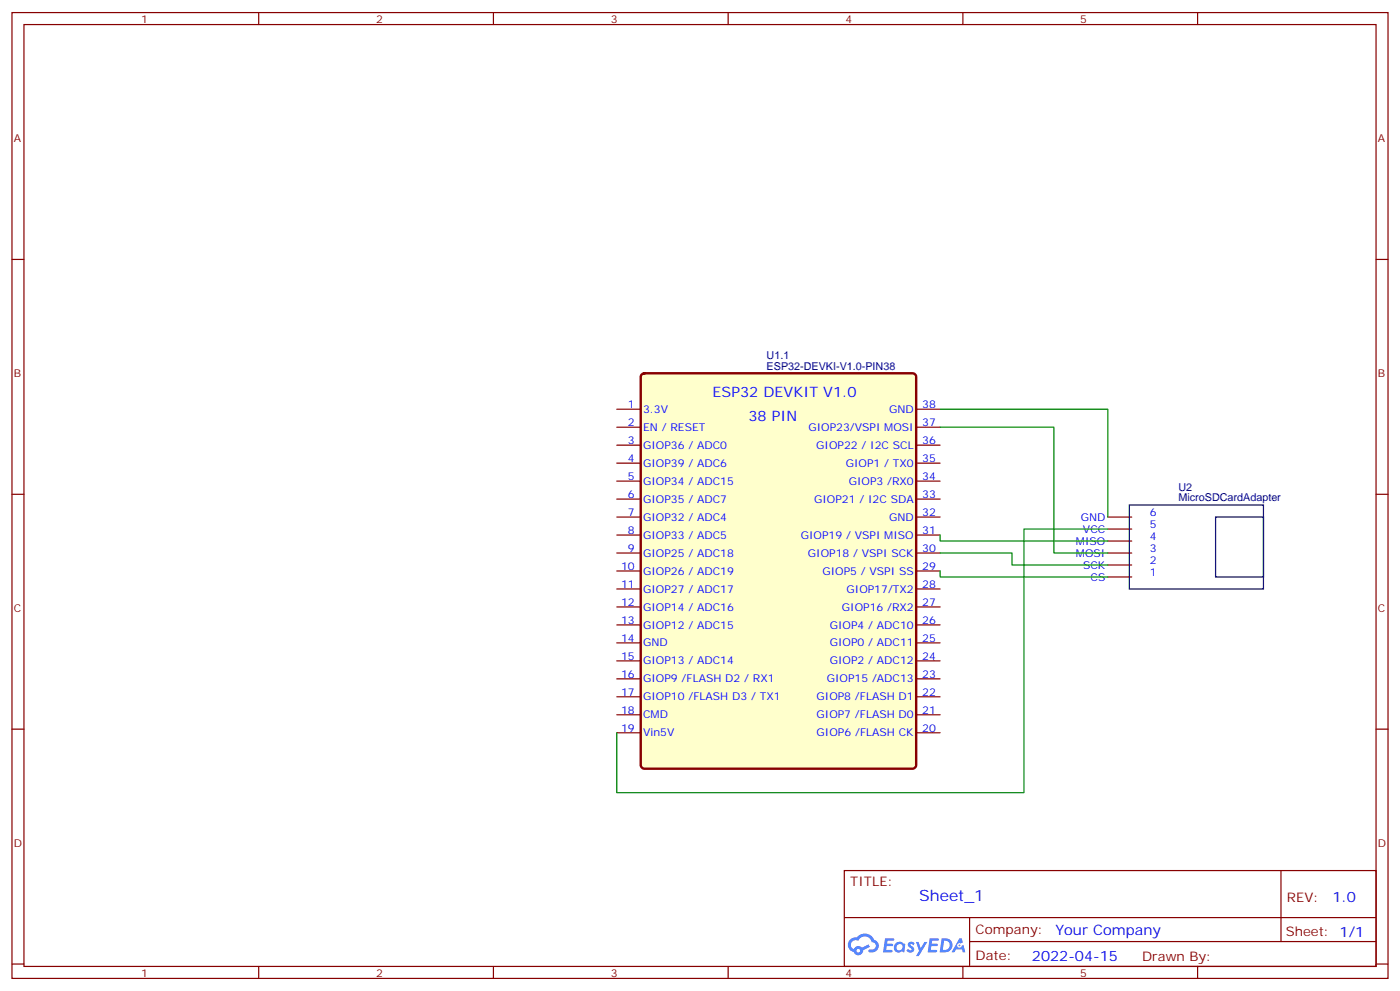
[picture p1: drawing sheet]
<svg xmlns="http://www.w3.org/2000/svg" width="412mm" height="292mm" viewBox="0 0 412 292" stroke-linecap="round" stroke-linejoin="round" font-family="sans-serif">
<g fill="none" stroke="#870000" stroke-width=".35">
<path d="M3.5 3.7h405.4v284.3h-405.4zM7.1 7.2h398.2v277.3h-398.2zM76.2 3.7v3.5M145.3 3.7v3.5M214.5 3.7v3.5M283.6 3.7v3.5M352.8 3.7v3.5M3.5 76.4h3.6M405.3 76.4h3.6M3.5 145.5h3.6M405.3 145.5h3.6M3.5 214.7h3.6"/>
<path d="M405.3 214.7h3.6M248.7 256.3h156.6v28.2h-156.6zM377.3 256.3v20.9M248.7 270.1h156.5M285.6 277.2h119.6M285.6 270.1v14.2M3.5 283.8h3.6M76.2 284.5v3.5M145.3 284.5v3.5M214.5 284.5v3.5M283.6 284.5v3.5M352.8 284.5v3.5"/>
<path d="M405.3 283.8h3.6"/>
</g>
<g fill="#5487ff">
<path d="M267.7 277.5a1.22 1.22 0 0 1 1.7 .2l-.4 .6a.47 .47 0 0 0-.3-.4 .47 .47 0 0 0-.5 .2l.1 .2a1.14 1.14 0 0 1 .8 1.8 1.14 1.14 0 0 1-1.9 0l-.2-.2 .5-.6 .7 .5a.29 .29 0 0 0 .3-.3 .29 .29 0 0 0-.2-.3 1.04 1.04 0 0 1-.6-1.7z"/>
<path d="M260.7 276.2h2.4l.3 .2-.2 .5-1.8 .1-.1 .8h1.5l.3 .4-.3 .4h-1.6l-.2 1.1h1.7l.2 .3-.2 .3-2.6 .1z"/>
<path d="M273.8 276.2h2.4l.3 .2-.1 .5-1.8 .1-.2 .8h1.6l.3 .4-.4 .4-1.6-.1-.1 1.1 1.7 .1 .2 .3-.2 .3-2.6 .1z"/>
<path d="M282.6 276.2h.7l.3 1.3-.6 .3a.69 .69 0 0 0-1 .3 .69 .69 0 0 0 .4 .9 .69 .69 0 0 0 .9-.6l.5-.2 .6 2.2h-.8l-.2-.9h-1.8l-.5 .9h-.8z"/>
<path d="M269.8 277.3h.8l.6 1.8 1.1-1.8h.9l-2.6 4.2h-.8l.9-1.5z"/>
<path d="M277.4 276.2l-.6 4.2h1.3a2.11 2.11 0 0 0 2.5-2.1 2.11 2.11 0 0 0-2.5-2.1zM278.1 277a1.39 1.39 0 0 1 1.7 1.4 1.39 1.39 0 0 1-1.8 1.2h-.3z"/>
<path d="M263.7 277.8a1.54 1.54 0 0 0-.1 2.2 1.54 1.54 0 0 0 2.2 .1l.6 .3 .3-2.3-.2-.3h-.4a1.49 1.49 0 0 0-2.4 0zM264 278.8a.94 .94 0 0 1 1.8 0 .94 .94 0 0 1-1.8 0z"/>
<path d="M250.4 276.6a2.18 2.18 0 0 0 1.1 3.7 1.44 1.44 0 0 0 1.6 .9 1.44 1.44 0 0 0 1.2-1.4l2-1.1-.5-.7-1.9 1a1.47 1.47 0 0 0-2.4 .4 1.39 1.39 0 0 1-.7-1.9 1.39 1.39 0 0 1 2-.5 2.12 2.12 0 0 1 2.2-1.3 2.12 2.12 0 0 1 1.9 1.7 1.14 1.14 0 0 1 1.1 1.4 1.14 1.14 0 0 1-1.7 .7 .43 .43 0 0 0-.5 .4 .43 .43 0 0 0 .4 .5 1.98 1.98 0 0 0 2.5-1.2 1.98 1.98 0 0 0-1.2-2.6 3.1 3.1 0 0 0-5.3-.6l-.9 .1zM252.3 279.9a.55 .55 0 0 1 1.1 0 .55 .55 0 0 1-1.1 0z"/>
<circle cx="282.6" cy="278.3" r=".26"/>
</g>
<path d="M189 110.3l.8-.4h79l.9 .4 .2 .6v114.3l-.5 .9-.6 .2h-79l-.9-.5-.2-.6v-114.3z" fill="#ffc" stroke="#870000" stroke-width=".71"/>
<g fill="none" stroke="#870000" stroke-width=".35">
<path d="M181.7 120.5h7M181.7 125.8h7M181.7 131.1h7M181.7 136.3h7M269.9 120.5h7M269.9 125.8h7M269.9 131.1h7M269.9 136.3h7M181.7 141.6h7M181.7 146.9h7M181.7 152.2h7M181.7 157.5h7"/>
<path d="M269.9 141.6h7M269.9 146.9h7M269.9 152.2h7M269.9 157.5h7M326.3 152.2h7.1M326.3 159.3h7.1M326.3 155.8h7.1M181.7 162.8h7M181.7 168.1h7M181.7 173.4h7M181.7 178.7h7M269.9 162.8h7"/>
<path d="M269.9 168.1h7M269.9 173.4h7M269.9 178.7h7M326.3 162.8h7.1M326.3 169.9h7.1M326.3 166.3h7.1M181.7 184h7M181.7 189.3h7M181.7 194.6h7M181.7 199.8h7M269.9 184h7M269.9 189.3h7"/>
<path d="M269.9 194.6h7M269.9 199.8h7M181.7 205.1h7M181.7 210.4h7M181.7 215.7h7M269.9 205.1h7M269.9 210.4h7M269.9 215.7h7"/>
</g>
<path d="M332.7 148.7h39.5v24.7h-39.5zM358.1 152.2h14.1v17.7h-14.1z" fill="none" stroke="#000" stroke-width=".35"/>
<path d="M276.9 120.5h49.4v31.7M276.9 125.8h33.5v37h15.9M276.9 157.5v1.8h49.4M326.3 155.8h-24.7v77.6h-119.9v-17.7M276.9 162.8h21.2v3.5h28.2M276.9 168.1v1.8h49.4" fill="none" stroke="#008700" stroke-width=".35"/>
<text font-size="4.6" fill="#00f" x="270.8" y="265.3">Sheet_1</text>
<g font-size="4.2" fill="#00f">
<text x="209.9" y="116.9">ESP32 DEVKIT V1.0</text>
<text x="220.5" y="124">38 PIN</text>
<text x="392.5" y="265.6">1.0</text>
<text x="310.9" y="275.1">Your Company</text>
<text x="304" y="282.9">2022-04-15</text>
</g>
<g font-size="3.9" fill="#800">
<text x="250.5" y="260.9">TITLE:</text>
<text x="379.1" y="265.6">REV:</text>
<text x="287.4" y="275.1">Company:</text>
<text x="378.7" y="275.7">Sheet: 1/1</text>
<text x="287.4" y="282.8">Date:</text>
<text x="336.4" y="282.8">Drawn By:</text>
</g>
<g font-size="3.2" fill="#800">
<text x="41.6" y="6.7">1</text>
<text x="110.8" y="6.7">2</text>
<text x="179.9" y="6.7">3</text>
<text x="249.1" y="6.7">4</text>
<text x="318.2" y="6.7">5</text>
<text x="4.1" y="41.8">A</text>
<text x="405.9" y="41.8">A</text>
<text x="4.1" y="110.9">B</text>
<text x="405.9" y="110.9">B</text>
<text x="4.1" y="180.1">C</text>
<text x="405.9" y="180.1">C</text>
<text x="4.1" y="249.2">D</text>
<text x="405.9" y="249.2">D</text>
<text x="41.6" y="287.5">1</text>
<text x="110.8" y="287.5">2</text>
<text x="179.9" y="287.5">3</text>
<text x="249.1" y="287.5">4</text>
<text x="318.2" y="287.5">5</text>
</g>
<g font-size="3.2" fill="#000080">
<text x="225.8" y="105.7">U1.1</text>
<text x="225.8" y="108.8">ESP32-DEVKI-V1.0-PIN38</text>
<text x="347.2" y="147.6">MicroSDCardAdapter</text>
<text x="347.2" y="144.5">U2</text>
</g>
<g font-size="3.2" fill="#00f">
<text x="185" y="120.1">1</text>
<text x="185" y="125.4">2</text>
<text x="189.4" y="121.5">3.3V</text>
<text x="261.9" y="121.5">GND</text>
<text x="271.6" y="125.4">37</text>
<text x="271.6" y="120.1">38</text>
<text x="185" y="130.7">3</text>
<text x="189.4" y="126.8">EN / RESET</text>
<text x="238.1" y="126.8">GIOP23/VSPI MOSI</text>
<text x="271.6" y="130.7">36</text>
<text x="185" y="136">4</text>
<text x="189.4" y="132.1">GIOP36 / ADC0</text>
<text x="189.4" y="137.4">GIOP39 / ADC6</text>
<text x="240.4" y="132.1">GIOP22 / I2C SCL</text>
<text x="249.1" y="137.4">GIOP1 / TX0</text>
<text x="271.6" y="136">35</text>
<text x="185" y="141.3">5</text>
<text x="189.4" y="142.7">GIOP34 / ADC15</text>
<text x="250" y="142.7">GIOP3 /RX0</text>
<text x="271.6" y="141.3">34</text>
<text x="185" y="146.6">6</text>
<text x="189.4" y="148">GIOP35 / ADC7</text>
<text x="239.8" y="148">GIOP21 / I2C SDA</text>
<text x="271.6" y="146.6">33</text>
<text x="185" y="151.9">7</text>
<text x="189.4" y="153.3">GIOP32 / ADC4</text>
<text x="261.9" y="153.3">GND</text>
<text x="271.6" y="151.9">32</text>
<text x="318.3" y="153.3">GND</text>
<text x="338.7" y="155.4">5</text>
<text x="338.7" y="151.9">6</text>
<text x="185" y="157.2">8</text>
<text x="189.4" y="158.6">GIOP33 / ADC5</text>
<text x="235.9" y="158.6">GIOP19 / VSPI MISO</text>
<text x="271.6" y="157.2">31</text>
<text x="316.9" y="160.3">MISO</text>
<text x="319" y="156.8">VCC</text>
<text x="338.7" y="158.9">4</text>
<text x="182.9" y="167.7">10</text>
<text x="185" y="162.5">9</text>
<text x="189.4" y="163.9">GIOP25 / ADC18</text>
<text x="238" y="163.9">GIOP18 / VSPI SCK</text>
<text x="271.6" y="167.7">29</text>
<text x="271.6" y="162.5">30</text>
<text x="316.9" y="163.9">MOSI</text>
<text x="319" y="167.4">SCK</text>
<text x="338.7" y="166">2</text>
<text x="338.7" y="162.5">3</text>
<text x="182.9" y="173">11</text>
<text x="189.4" y="169.2">GIOP26 / ADC19</text>
<text x="242.2" y="169.2">GIOP5 / VSPI SS</text>
<text x="271.6" y="173">28</text>
<text x="321.2" y="170.9">CS</text>
<text x="338.7" y="169.5">1</text>
<text x="182.9" y="178.3">12</text>
<text x="189.4" y="174.4">GIOP27 / ADC17</text>
<text x="189.4" y="179.7">GIOP14 / ADC16</text>
<text x="248" y="179.7">GIOP16 /RX2</text>
<text x="249.3" y="174.4">GIOP17/TX2</text>
<text x="271.6" y="178.3">27</text>
<text x="182.9" y="183.6">13</text>
<text x="189.4" y="185">GIOP12 / ADC15</text>
<text x="244.4" y="185">GIOP4 / ADC10</text>
<text x="271.6" y="183.6">26</text>
<text x="182.9" y="188.9">14</text>
<text x="189.4" y="190.3">GND</text>
<text x="244.4" y="190.3">GIOP0 / ADC11</text>
<text x="271.6" y="188.9">25</text>
<text x="182.9" y="194.2">15</text>
<text x="189.4" y="195.6">GIOP13 / ADC14</text>
<text x="244.4" y="195.6">GIOP2 / ADC12</text>
<text x="271.6" y="194.2">24</text>
<text x="182.9" y="199.5">16</text>
<text x="189.4" y="200.9">GIOP9 /FLASH D2 / RX1</text>
<text x="243.5" y="200.9">GIOP15 /ADC13</text>
<text x="271.6" y="199.5">23</text>
<text x="182.9" y="204.8">17</text>
<text x="189.4" y="206.2">GIOP10 /FLASH D3 / TX1</text>
<text x="240.5" y="206.2">GIOP8 /FLASH D1</text>
<text x="271.6" y="204.8">22</text>
<text x="182.9" y="210.1">18</text>
<text x="182.9" y="215.4">19</text>
<text x="189.4" y="211.5">CMD</text>
<text x="240.5" y="211.5">GIOP7 /FLASH D0</text>
<text x="271.6" y="215.4">20</text>
<text x="271.6" y="210.1">21</text>
<text x="189.4" y="216.8">Vin5V</text>
<text x="240.6" y="216.8">GIOP6 /FLASH CK</text>
</g>
</svg>
